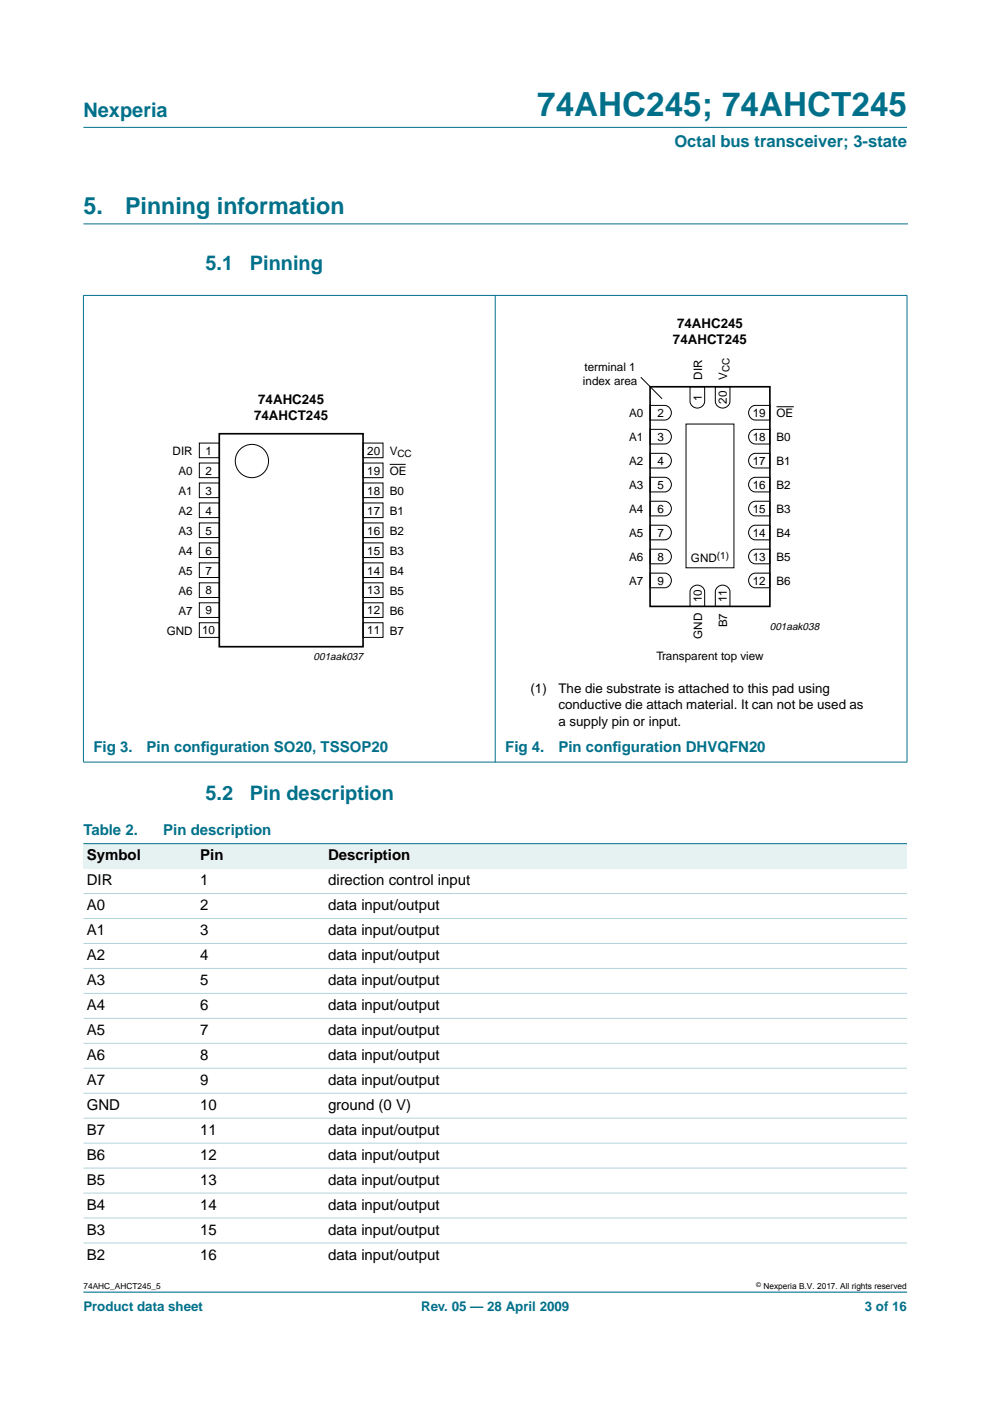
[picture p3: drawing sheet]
<svg xmlns="http://www.w3.org/2000/svg" width="210mm" height="297mm" viewBox="0 0 210 297" stroke-linecap="round" stroke-linejoin="round" font-family="sans-serif">
<path d="M17.7 47.5h174.7M192.3 273.9h-174.6" fill="none" stroke="#00708a" stroke-width=".21"/>
<g fill="#00708a" stroke="#00708a" stroke-width=".21">
<path d="M17.7 27h174.6z"/>
<path d="M17.7 62.7v98.8z"/>
<path d="M105 62.6v99z"/>
<path d="M192.3 62.7v98.8z"/>
<path d="M17.6 62.6h174.8z"/>
<path d="M17.6 161.6h174.8z"/>
</g>
<g fill="none" stroke="#000" stroke-width=".21">
<path d="M135.9 80l4.5 4.5M42.3 93.9h4.2v3.1h-4.2zM42.3 98.2h4.2v3.1h-4.2zM77 93.9h4.2v3.1h-4.2zM77 98.2h4.2v3.1h-4.2zM137.8 96.1h3.1a1.56 1.56 0 0 1 1.4 1.6 1.56 1.56 0 0 1-1.4 1.5h-3.1zM137.8 91h3.1a1.56 1.56 0 0 1 1.4 1.6 1.56 1.56 0 0 1-1.4 1.5h-3.1zM137.8 86h3.1a1.56 1.56 0 0 1 1.4 1.5 1.56 1.56 0 0 1-1.4 1.6h-3.1zM145.5 89.9h10.1v30.5h-10.1zM146.3 82h3.1v3.1a1.56 1.56 0 0 1-1.5 1.4 1.56 1.56 0 0 1-1.6-1.4zM151.7 82h3.1v3.1a1.56 1.56 0 0 1-1.6 1.4 1.56 1.56 0 0 1-1.5-1.4zM159.3 96.4l.8-.3h3.1v3.1h-3.1a1.57 1.57 0 0 1-1.3-1.1 1.57 1.57 0 0 1 .5-1.7z"/>
<path d="M159.3 91.4l.8-.4h3.1v3.1h-3.1a1.57 1.57 0 0 1-1.3-1.1 1.57 1.57 0 0 1 .5-1.6zM159.3 86.3l.8-.3h3.1v3.1h-3.1a1.57 1.57 0 0 1-1.3-1.2 1.57 1.57 0 0 1 .5-1.6zM164.6 86.2h3.7M42.3 102.4h4.2v3.1h-4.2zM42.3 106.6h4.2v3.1h-4.2zM42.3 110.9h4.2v3.1h-4.2zM42.3 115.1h4.2v3.1h-4.2zM42.3 119.3h4.2v3.1h-4.2zM77 119.3h4.2v3.1h-4.2zM77 110.9h4.2v3.1h-4.2zM77 115.1h4.2v3.1h-4.2zM77 102.4h4.2v3.1h-4.2z"/>
<path d="M77 106.6h4.2v3.1h-4.2zM137.8 116.4h3.1a1.56 1.56 0 0 1 1.4 1.6 1.56 1.56 0 0 1-1.4 1.5h-3.1zM137.8 111.4h3.1a1.56 1.56 0 0 1 1.4 1.5 1.56 1.56 0 0 1-1.4 1.6h-3.1zM137.8 106.3h3.1a1.56 1.56 0 0 1 1.4 1.5 1.56 1.56 0 0 1-1.4 1.6h-3.1zM137.8 101.2h3.1a1.56 1.56 0 0 1 1.4 1.5 1.56 1.56 0 0 1-1.4 1.6h-3.1zM159.3 116.8l.8-.4h3.1v3.1h-3.1a1.57 1.57 0 0 1-1.3-1.1 1.57 1.57 0 0 1 .5-1.6zM159.3 111.7l.8-.3h3.1v3.1h-3.1a1.57 1.57 0 0 1-1.3-1.2 1.57 1.57 0 0 1 .5-1.6zM159.3 106.6l.8-.3h3.1v3.1h-3.1a1.57 1.57 0 0 1-1.3-1.1 1.57 1.57 0 0 1 .5-1.7zM159.3 101.5l.8-.3h3.1v3.1h-3.1a1.57 1.57 0 0 1-1.3-1.1 1.57 1.57 0 0 1 .5-1.7zM42.3 123.6h4.2v3.1h-4.2zM42.3 127.8h4.2v3.1h-4.2zM42.3 132h4.2v3.1h-4.2z"/>
<path d="M77 127.8h4.2v3.1h-4.2zM77 132h4.2v3.1h-4.2zM77 123.6h4.2v3.1h-4.2zM137.8 121.5h3.1a1.56 1.56 0 0 1 1.4 1.6 1.56 1.56 0 0 1-1.4 1.5h-3.1zM146.6 124.6a1.57 1.57 0 0 1 1.7-.5 1.57 1.57 0 0 1 1.1 1.4v3.1h-3.1v-3.1zM152 124.6a1.57 1.57 0 0 1 1.7-.5 1.57 1.57 0 0 1 1.1 1.4v3.1h-3.1v-3.1zM159.3 121.8l.8-.3h3.1v3.1h-3.1a1.57 1.57 0 0 1-1.3-1.1 1.57 1.57 0 0 1 .5-1.7z"/>
<circle cx="53.4" cy="97.7" r="3.5"/>
</g>
<path d="M46.5 92h30.5v45.1h-30.5zM137.8 82h25.4v46.6h-25.4z" fill="none" stroke="#000" stroke-width=".35"/>
<path d="M82.6 98.5h3.4z" fill="#000" stroke="#000" stroke-width=".21"/>
<g fill="#e6f2f2">
<path d="M17.7 178.9h24v5.3h-24z" fill-rule="evenodd"/>
<path d="M41.7 178.9h27.1v5.3h-27.1z" fill-rule="evenodd"/>
<path d="M68.8 178.9h123.5v5.3h-123.5z" fill-rule="evenodd"/>
</g>
<path d="M17.7 178.9h174.6z" fill="#00708a" stroke="#00708a" stroke-width=".21"/>
<g fill="#b3d4db" stroke="#b3d4db" stroke-width=".21">
<path d="M17.7 189.5h174.6z"/>
<path d="M17.7 194.7h174.6z"/>
<path d="M17.7 200h174.6z"/>
<path d="M17.7 205.3h174.6z"/>
<path d="M17.7 210.6h174.6z"/>
<path d="M17.7 215.9h174.6z"/>
<path d="M17.7 221.2h174.6z"/>
<path d="M17.7 226.5h174.6z"/>
<path d="M17.7 231.8h174.6z"/>
<path d="M17.7 237.1h174.6z"/>
<path d="M17.7 242.4h174.6z"/>
<path d="M17.7 247.7h174.6z"/>
<path d="M17.7 253h174.6z"/>
<path d="M17.7 258.2h174.6z"/>
<path d="M17.7 263.5h174.6z"/>
</g>
<text font-size="7.1" fill="#00708a" x="113.9" y="24.7">74AHC245; 74AHCT245</text>
<g font-size="4.9" fill="#00708a">
<text x="17.7" y="45.5">5.</text>
<text x="26.5" y="45.5">Pinning information</text>
</g>
<g font-size="4.2" fill="#00708a">
<text x="17.7" y="24.9">Nexperia</text>
<text x="43.6" y="57.3">5.1</text>
<text x="53" y="57.3">Pinning</text>
<text x="43.6" y="169.7">5.2</text>
<text x="53" y="169.7">Pin description</text>
</g>
<text font-size="3.5" fill="#00708a" x="143" y="31.1">Octal bus transceiver; 3-state</text>
<g font-size="3.2" fill="#00708a">
<text x="19.8" y="159.5">Fig 3.</text>
<text x="31.1" y="159.5">Pin conf</text>
<text x="42.6" y="159.5">iguration SO20, TSSOP20</text>
<text x="107.1" y="159.5">Fig 4.</text>
<text x="118.4" y="159.5">Pin conf</text>
<text x="129.9" y="159.5">iguration DHVQFN20</text>
<text x="17.7" y="177.1">Table 2.</text>
<text x="34.6" y="177.1">Pin description</text>
</g>
<g font-size="3.2">
<text x="18.4" y="182.4">Symbol</text>
<text x="42.4" y="182.4">Pin</text>
<text x="69.5" y="182.4">Description</text>
<text x="18.4" y="187.7">DIR</text>
<text x="42.4" y="187.7">1</text>
<text x="69.5" y="187.7">direction control input</text>
<text x="18.4" y="193">A0</text>
<text x="42.4" y="193">2</text>
<text x="69.5" y="193">data input/output</text>
<text x="18.4" y="198.3">A1</text>
<text x="18.4" y="203.6">A2</text>
<text x="42.4" y="198.3">3</text>
<text x="42.4" y="203.6">4</text>
<text x="69.5" y="198.3">data input/output</text>
<text x="69.5" y="203.6">data input/output</text>
<text x="18.4" y="208.9">A3</text>
<text x="42.4" y="208.9">5</text>
<text x="69.5" y="208.9">data input/output</text>
<text x="18.4" y="214.2">A4</text>
<text x="42.4" y="214.2">6</text>
<text x="69.5" y="214.2">data input/output</text>
<text x="18.4" y="219.4">A5</text>
<text x="42.4" y="219.4">7</text>
<text x="69.5" y="219.4">data input/output</text>
<text x="18.4" y="224.7">A6</text>
<text x="42.4" y="224.7">8</text>
<text x="69.5" y="224.7">data input/output</text>
<text x="18.4" y="230">A7</text>
<text x="42.4" y="230">9</text>
<text x="69.5" y="230">data input/output</text>
<text x="18.4" y="235.3">GND</text>
<text x="42.4" y="235.3">10</text>
<text x="69.5" y="235.3">ground (0 V)</text>
<text x="18.4" y="240.6">B7</text>
<text x="18.4" y="245.9">B6</text>
<text x="42.4" y="240.6">11</text>
<text x="42.4" y="245.9">12</text>
<text x="69.5" y="240.6">data input/output</text>
<text x="69.5" y="245.9">data input/output</text>
<text x="18.4" y="251.2">B5</text>
<text x="42.4" y="251.2">13</text>
<text x="69.5" y="251.2">data input/output</text>
<text x="18.4" y="256.5">B4</text>
<text x="42.4" y="256.5">14</text>
<text x="69.5" y="256.5">data input/output</text>
<text x="18.4" y="261.8">B3</text>
<text x="42.4" y="261.8">15</text>
<text x="69.5" y="261.8">data input/output</text>
<text x="18.4" y="267.1">B2</text>
<text x="42.4" y="267.1">16</text>
<text x="69.5" y="267.1">data input/output</text>
</g>
<g font-size="2.8">
<text x="143.6" y="69.6">74AHC245</text>
<text x="142.7" y="72.9">74AHCT245</text>
<text x="53.9" y="89.1">74AHCT245</text>
<text x="54.8" y="85.8">74AHC245</text>
<text x="112.5" y="146.9">(1)</text>
<text x="118.4" y="146.9">The die substrate is attached to this pad using</text>
<text x="118.4" y="150.4">conductive die attach material. It can not be used as</text>
<text x="118.4" y="153.9">a supply pin or input.</text>
</g>
<g font-size="2.8" fill="#00708a">
<text x="17.7" y="278">Product data sheet</text>
<text x="89.3" y="278">Rev. 05 — 28 April 2009</text>
<text x="183.4" y="278">3 of 16</text>
</g>
<g font-size="2.5">
<text x="123.6" y="81.6">index area</text>
<text x="123.9" y="78.6">terminal 1</text>
<text x="148.8" y="80.5" transform="rotate(-90 148.8 80.5)">DIR</text>
<text x="154.2" y="80.5" transform="rotate(-90 154.2 80.5)">V</text>
<text x="133.4" y="88.5">A0</text>
<text x="139.4" y="88.4">2</text>
<text x="148.8" y="84.9" transform="rotate(-90 148.8 84.9)">1</text>
<text x="154.1" y="85.6" transform="rotate(-90 154.1 85.6)">20</text>
<text x="159.6" y="88.4">19</text>
<text x="164.6" y="88.5">OE</text>
<text x="133.4" y="93.6">A1</text>
<text x="139.4" y="93.5">3</text>
<text x="159.6" y="93.5">18</text>
<text x="164.6" y="93.6">B0</text>
<text x="36.6" y="96.5">DIR</text>
<text x="37.8" y="100.7">A0</text>
<text x="43.6" y="96.4">1</text>
<text x="43.6" y="100.6">2</text>
<text x="77.9" y="96.4">20</text>
<text x="77.9" y="100.6">19</text>
<text x="82.6" y="96.5">V</text>
<text x="82.6" y="100.7">OE</text>
<text x="133.4" y="98.7">A2</text>
<text x="139.4" y="98.6">4</text>
<text x="159.6" y="98.6">17</text>
<text x="164.6" y="98.7">B1</text>
<text x="37.8" y="104.9">A1</text>
<text x="43.6" y="104.9">3</text>
<text x="77.9" y="104.9">18</text>
<text x="82.6" y="104.9">B0</text>
<text x="133.4" y="103.7">A3</text>
<text x="139.4" y="103.7">5</text>
<text x="159.6" y="103.7">16</text>
<text x="164.6" y="103.7">B2</text>
<text x="37.8" y="109.2">A2</text>
<text x="37.8" y="113.4">A3</text>
<text x="43.6" y="109.1">4</text>
<text x="43.6" y="113.3">5</text>
<text x="77.9" y="113.3">16</text>
<text x="77.9" y="109.1">17</text>
<text x="82.6" y="109.2">B1</text>
<text x="82.6" y="113.4">B2</text>
<text x="133.4" y="113.9">A5</text>
<text x="133.4" y="108.8">A4</text>
<text x="139.4" y="113.8">7</text>
<text x="139.4" y="108.7">6</text>
<text x="159.6" y="113.8">14</text>
<text x="159.6" y="108.7">15</text>
<text x="164.6" y="113.9">B4</text>
<text x="164.6" y="108.8">B3</text>
<text x="37.8" y="117.6">A4</text>
<text x="43.6" y="117.6">6</text>
<text x="77.9" y="117.6">15</text>
<text x="82.6" y="117.6">B3</text>
<text x="133.4" y="119">A6</text>
<text x="139.4" y="118.9">8</text>
<text x="146.5" y="119.3">GND</text>
<text x="159.6" y="118.9">13</text>
<text x="164.6" y="119">B5</text>
<text x="37.8" y="121.9">A5</text>
<text x="43.6" y="121.8">7</text>
<text x="77.9" y="121.8">14</text>
<text x="82.6" y="121.9">B4</text>
<text x="133.4" y="124.1">A7</text>
<text x="139.4" y="124">9</text>
<text x="159.6" y="124">12</text>
<text x="164.6" y="124.1">B6</text>
<text x="37.8" y="126.1">A6</text>
<text x="37.8" y="130.3">A7</text>
<text x="43.6" y="126">8</text>
<text x="43.6" y="130.3">9</text>
<text x="77.9" y="130.3">12</text>
<text x="77.9" y="126">13</text>
<text x="82.6" y="126.1">B5</text>
<text x="82.6" y="130.3">B6</text>
<text x="148.8" y="127.7" transform="rotate(-90 148.8 127.7)">10</text>
<text x="154.1" y="127.7" transform="rotate(-90 154.1 127.7)">11</text>
<text x="35.4" y="134.6">GND</text>
<text x="42.9" y="134.5">10</text>
<text x="77.9" y="134.5">11</text>
<text x="82.6" y="134.6">B7</text>
<text x="148.8" y="135.5" transform="rotate(-90 148.8 135.5)">GND</text>
<text x="154.2" y="133" transform="rotate(-90 154.2 133)">B7</text>
<text x="139.2" y="139.9">Transparent top view</text>
</g>
<g font-size="2.2">
<text x="163.2" y="133.6">001aak038</text>
<text x="66.5" y="139.9">001aak037</text>
</g>
<g font-size="2.1">
<text x="154.7" y="78.9" transform="rotate(-90 154.7 78.9)">CC</text>
<text x="84.3" y="97">CC</text>
<text x="152" y="118.5">(1)</text>
</g>
<g font-size="1.8">
<text x="17.7" y="273.4">74AHC_AHCT245_5</text>
<text x="161.9" y="273.4">Nexperia B.V. 2017. All rights reserved</text>
</g>
<text font-size="1.4" x="160.4" y="272.9">©</text>
</svg>
